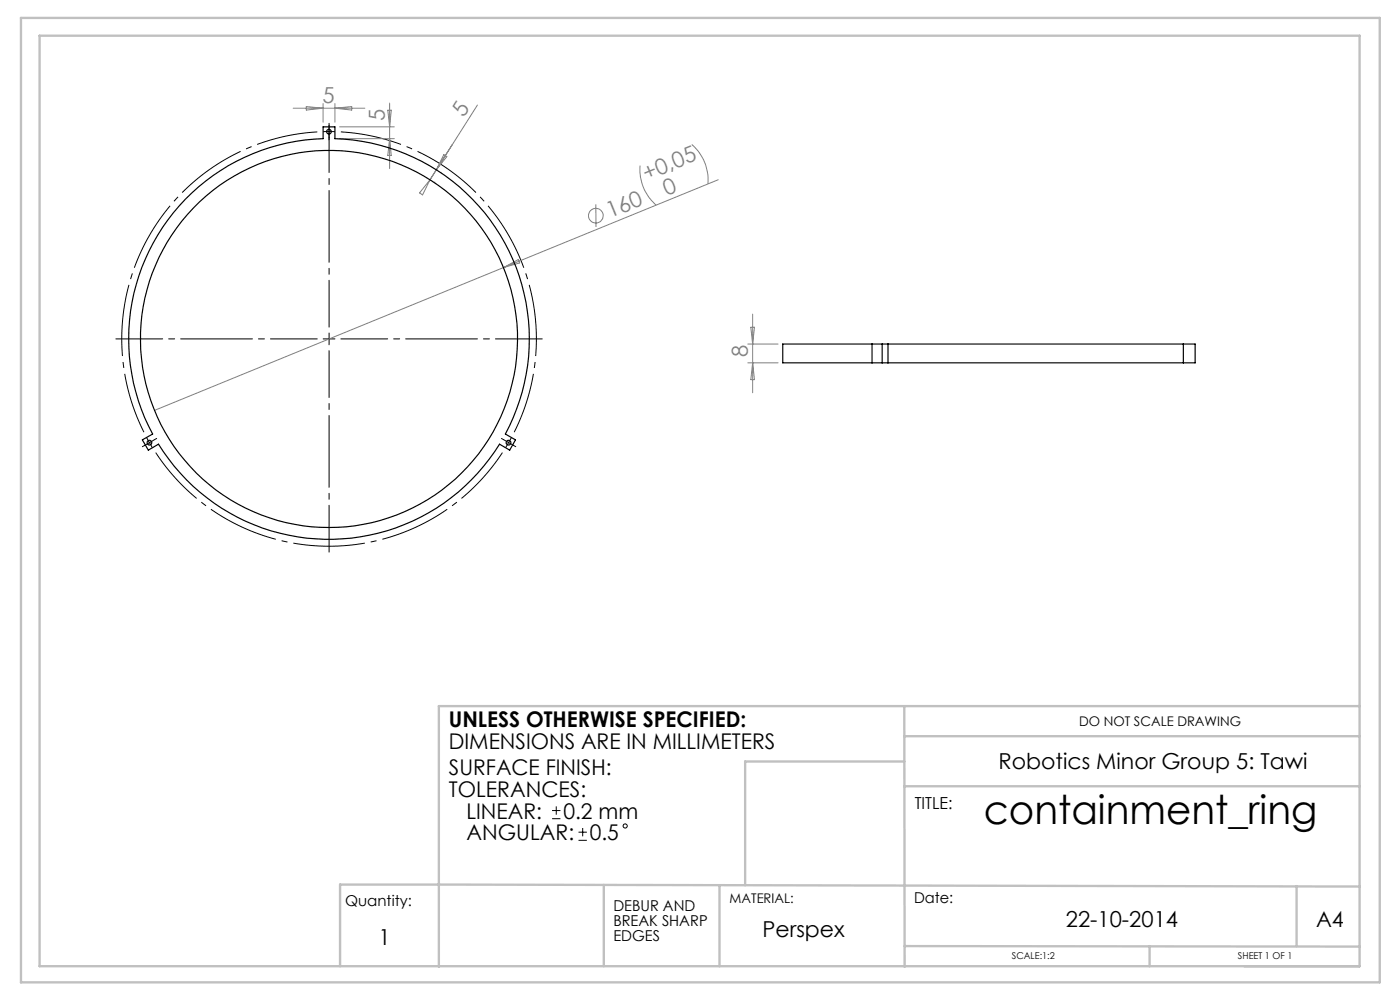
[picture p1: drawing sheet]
<svg xmlns="http://www.w3.org/2000/svg" width="297mm" height="210mm" viewBox="0 0 297 210" stroke-linecap="round" stroke-linejoin="round" font-family="sans-serif">
<g fill="none" stroke="#808080" stroke-width=".21">
<path d="M62.2 23h15.2M65 22.6l3.5 .4-3.5 .3zM68.5 22v3.9M71 22v3.9M71 23l3.6-.4v.7zM72 29.4h11.6M72 26.9h11.6M82.3 23.4h.7l-.3 3.5zM82.7 21.9v13.9M82.7 29.4l.3 3.6h-.7zM91.2 38.1l-1.6 3.2-.6-.4zM92.1 38.7h.1"/>
<path d="M93.4 36.6h.1M94.2 32.8l.6 .4-2.2 2.8zM96 30.6l-3.4 5.4M101.3 22.3l-10.1 15.8M135.8 35.1a10 10 0 0 0 3.4 8.4M146.8 30.6a10 10 0 0 1 3.4 8.4M152.4 38.1l-45.6 18.7M106.8 56.8l-74 30.3M106.8 56.8l3.2-1.7 .2 .7zM126.4 43.3v4.8M158.6 73h6.5M158.6 77h6.5"/>
<path d="M159.3 69.4h.8l-.4 3.6zM159.7 66.6v16.7M159.7 77l.4 3.5h-.8z"/>
<circle cx="126.4" cy="45.7" r="1.56"/>
</g>
<g fill="none" stroke="#000" stroke-width=".21">
<path d="M31.1 92.8l.6 1.1M31.7 93.9l.6 1.1M31.7 93.9l-1.1 .6M32.8 93.3l-1.1 .6M117.1 173.7h1.8M117.1 171.9h1.8M118 171.1v1.7M122.7 178.3h1.8M122.7 176.5h1.8M123.6 175.6v1.8"/>
<circle cx="132.6" cy="175.2" r=".44"/>
</g>
<path d="M69.8 27.9h-1.2M69.8 27.9h1.3M107.9 93.9l.6-1.1M107.9 93.9l-.6 1.1" fill="none" stroke="#000" stroke-width=".21" stroke-dasharray="15.2 1.3 1.3 1.3" stroke-linecap="butt"/>
<path d="M67.3 28a44 44 0 0 0-36.8 63.7M33 96a44 44 0 0 0 73.6 0M109.1 91.7a44 44 0 0 0-36.8-63.7" fill="none" stroke="#000" stroke-width=".21" stroke-dasharray="15.2 1.3 1.3 1.3" stroke-dashoffset="2.2" stroke-linecap="butt"/>
<g fill="none" stroke="#000" stroke-width=".21" stroke-dasharray="15.2 1.3 1.3 1.3">
<path d="M69.8 27.9v-1.2M69.8 27.9v1.3M69.8 26.7v-.5M69.8 29.2v.5M69.8 71.9v-1.3M69.8 71.9h-1.2M69.8 71.9v1.2M69.8 71.9h1.3M30.6 94.5l-.4 .3M32.8 93.3l.4-.3M106.8 93.3l-.4-.3M107.9 93.9l1.1 .6"/>
<path d="M107.9 93.9l-1.1-.6M109 94.5l.4 .3"/>
</g>
<path d="M67.3 71.9h-42.7M69.8 69.4v-42.7M69.8 74.4v42.7M72.3 71.9h42.7" fill="none" stroke="#000" stroke-width=".21" stroke-dasharray="15.2 1.3 1.3 1.3" stroke-dashoffset="5.3"/>
<g fill="none" stroke="#c0c0c0" stroke-width=".5">
<path d="M4.4 3.8h288.3v204.6h-288.3zM8.4 7.6h280v197.4h-280zM191.8 149.8l.1 55.3M191.8 156.2h96.6M288.4 149.8h-195.3v55.3M191.8 166.8h96.6M191.8 161.5h-33.7v26.3M128.1 187.7v17.3M152.6 187.7v17.3M275.1 188v12.7M288.4 188.1l-216.3-.5v17.4M191.9 200.7l96.5 .1"/>
<path d="M243.9 200.7v4.3"/>
</g>
<g fill="none" stroke="#000" stroke-width=".25">
<path d="M39.3 42.3a42.7 42.7 0 0 1 29.2-12.9v-2.5h2.5v2.5a42.5 42.5 0 0 1 36.2 62.7l2.2 1.2-1.3 2.2-2.1-1.3a42.5 42.5 0 0 1-72.4 0l-2.1 1.3-1.3-2.2 2.2-1.2a42.5 42.5 0 0 1 6.9-49.8zM185 73h-18.9v4h18.9M185 77h3.4M185 73h3.4M185 73v4M187.1 73v4M188.4 77h62.6M188.4 73h62.6M188.4 73v4M251 73v4M251 73h2.5v4h-2.5"/>
<circle cx="69.8" cy="27.9" r=".5"/>
<circle cx="69.8" cy="71.9" r="40"/>
<circle cx="31.7" cy="93.9" r=".51"/>
<circle cx="107.9" cy="93.9" r=".5"/>
</g>
<text font-size="8.5" x="208.7" y="174.8">containment_ring</text>
<g font-size="4.7" fill="#808080">
<text x="68.4" y="21.9">5</text>
<text x="81.6" y="25.7" transform="rotate(-90 81.6 25.7)">5</text>
<text x="98.4" y="25" transform="rotate(-58 98.4 25)">5</text>
<text x="137.1" y="38.4" transform="rotate(-22 137.1 38.4)">+0,05</text>
<text x="141.5" y="41.5" transform="rotate(-22 141.5 41.5)">0</text>
<text x="129.4" y="46.3" transform="rotate(-22 129.4 46.3)">160</text>
<text x="158.7" y="75.8" transform="rotate(-90 158.7 75.8)">8</text>
</g>
<g font-size="4.7">
<text x="211.8" y="163.1">Robotics Minor Group 5: Tawi</text>
<text x="226.1" y="196.6">22-10-2014</text>
<text x="80.3" y="200.4">1</text>
<text x="161.7" y="198.8">Perspex</text>
</g>
<g font-size="4.6">
<text x="95.2" y="154.3">UNLESS OTHERWISE SPECIFIED:</text>
<text x="95.2" y="158.9">DIMENSIONS ARE IN MILLIMETERS</text>
<text x="95.2" y="164.5">SURFACE FINISH:</text>
<text x="95.2" y="169.1">TOLERANCES:</text>
<text x="98.9" y="173.7">LINEAR:</text>
<text x="119.5" y="173.7">0.2 mm</text>
<text x="99" y="178.2">ANGULAR:</text>
<text x="125.1" y="178.2">0.5</text>
<text x="279.2" y="196.6">A4</text>
</g>
<text font-size="3.5" x="194" y="171.7">TITLE:</text>
<g font-size="3.2">
<text x="193.9" y="191.5">Date:</text>
<text x="73.2" y="192.2">Quantity:</text>
<text x="130.1" y="193.2">DEBUR AND</text>
<text x="130.1" y="196.4">BREAK SHARP</text>
<text x="130.1" y="199.6">EDGES</text>
</g>
<g font-size="2.8">
<text x="228.9" y="153.9">DO NOT SCALE DRAWING</text>
<text x="154.8" y="191.5">MATERIAL:</text>
</g>
<g font-size="2">
<text x="214.7" y="203.5">SCALE:1:2</text>
<text x="262.6" y="203.5">SHEET 1 OF 1</text>
</g>
</svg>
